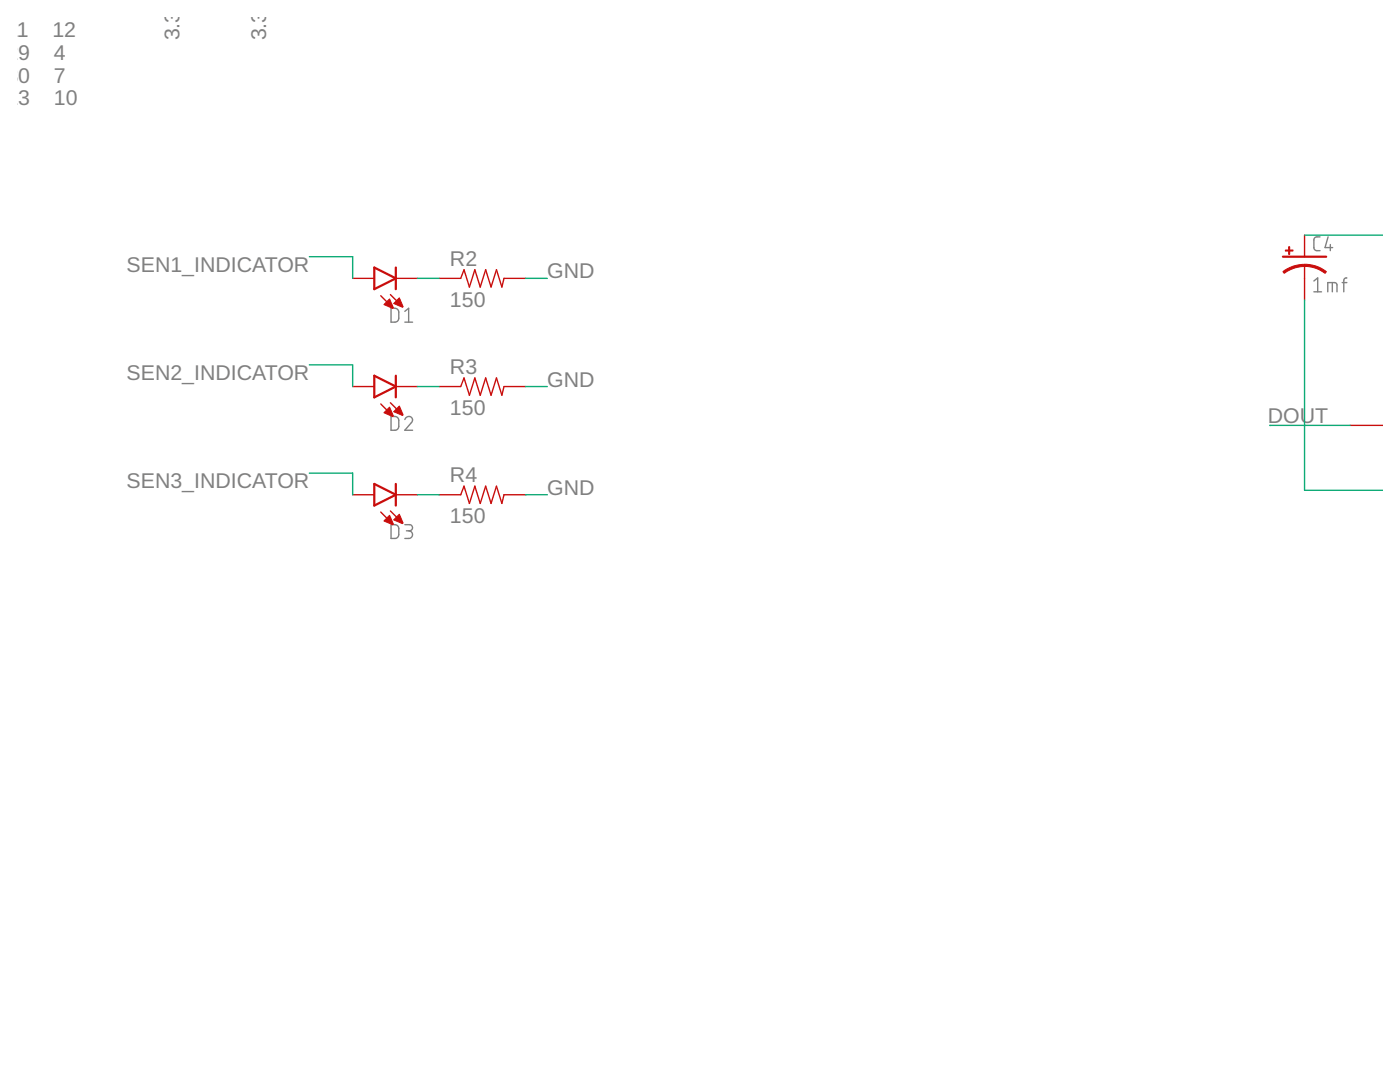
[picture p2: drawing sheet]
<svg xmlns="http://www.w3.org/2000/svg" width="279mm" height="216mm" viewBox="0 0 279 216" stroke-linecap="round" stroke-linejoin="round" font-family="sans-serif">
<g fill="none" stroke="#808080" stroke-width=".28">
<path d="M262.2 56.1l.8-.6v2.7M262.2 58.2h1.5M263.4 47.3l-.9 .1-.3 .5 .1 1.9 .3 .2h.8M265 58.2v-1.8h1.4l.3 .1 .1 .4v1.3M265 47.3l-.6 2.1h1.6M265.5 48.8v1.2M265.9 56.4v1.8M267.9 56.4h.9M268.8 55.5l-.5 .1-.1 .3v2.3M78 61.5l1.1 .1 .3 .2 .2 .5v1.2a.77 .77 0 0 1-.8 .8h-.8zM80.8 64.3h1.5M80.8 62.1l.8-.6v2.8"/>
<path d="M78 83.1h1.1l.4 .5v1.7l-.4 .5-1.1 .1zM80.8 83.7a.76 .76 0 0 1 1.1-.6 .76 .76 0 0 1 .2 1.2l-1.3 1.6h1.5M78 104.7h1.1l.4 .5v1.7l-.4 .5h-1.1zM80.8 104.7h.9a.61 .61 0 0 1 .6 .6 .61 .61 0 0 1-.6 .6h-.6M81.6 105.9a.76 .76 0 0 1 .7 .8 .76 .76 0 0 1-.7 .7h-.8"/>
</g>
<g fill="none" stroke="#c90d0c" stroke-width=".28">
<path d="M70.4 55.5h4.3M76 59l2.4 2.4M77.9 58.8l2.4 2.4M79 55.5h4.3M87.6 55.5h4.3l.7-1.7 1.1 3.5 1.1-3.5 1 3.5 1.1-3.5 1.1 3.5 1.1-3.5 1.1 3.5 .4-1.8h4.3M260.3 46.9v4.3M260.4 53l-.1 6.9M70.4 77.1h4.3M79 77.1h4.3M87.6 77.1h4.3l.7-1.7 1.1 3.5 1.1-3.5 1 3.5 1.1-3.5 1.1 3.5 1.1-3.5 1.1 3.5 .4-1.8h4.3M70.4 98.7h4.3M76 80.6l2.4 2.4"/>
<path d="M77.9 80.4l2.4 2.4M79 98.7h4.3M87.6 98.7h4.3l.7-1.7 1.1 3.5 1.1-3.5 1 3.5 1.1-3.5 1.1 3.5 1.1-3.5 1.1 3.5 .4-1.8h4.3M269.4 84.9h6.6M76 102.2l2.4 2.4M77.9 102l2.4 2.3"/>
</g>
<g fill="#c90d0c" stroke="#c90d0c" stroke-width=".2">
<path d="M256.5 49.9h1.5v.2h-1.5z"/>
<path d="M257.2 49.2h.2v1.6h-.2z"/>
</g>
<path d="M74.7 53.4l4.3 2.1-4.3 2.2zM79 53.4v4.3M256 51.2h8.7M74.7 75l4.3 2.1-4.3 2.2zM79 75v4.3M74.7 96.6l4.3 2.1-4.3 2.2zM79 96.6v4.3" fill="none" stroke="#c90d0c" stroke-width=".44"/>
<g fill="#c90d0c" stroke="#c90d0c" stroke-width=".2">
<path d="M260.3 52.7a6.8 6.8 0 0 1 4.4 1.5l-.2 .3a6.8 6.8 0 0 0-4.2-1.4z" fill-rule="evenodd"/>
<path d="M256 54.2a6.8 6.8 0 0 1 4.3-1.5v.5a6.8 6.8 0 0 0-4 1.3z" fill-rule="evenodd"/>
<path d="M76.6 60.8l1.2-1.2 .7 1.8-.1 .1z" fill-rule="evenodd"/>
<path d="M78.6 60.6l1.1-1.2 .8 1.8-.2 .1z" fill-rule="evenodd"/>
<path d="M76.6 82.4l1.2-1.2 .7 1.8-.1 .1z" fill-rule="evenodd"/>
<path d="M78.6 82.1l1.1-1.1 .8 1.8-.2 .1z" fill-rule="evenodd"/>
<path d="M76.6 104l1.2-1.2 .7 1.8-.1 .1z" fill-rule="evenodd"/>
<path d="M78.6 103.7l1.1-1.1 .8 1.8-.2 .1z" fill-rule="evenodd"/>
</g>
<path d="M61.7 51.2h8.7v4.3M83.3 55.5h4.3M104.9 55.5h4.3M260.3 59.9v37.9h15.7M260.3 46.9h15.7M61.7 72.8h8.7v4.3M83.3 77.1h4.3M104.9 77.1h4.3M61.7 94.4h8.7v4.3M83.3 98.7h4.3M104.9 98.7h4.3M269.4 84.9h-16" fill="none" stroke="#0dab76" stroke-width=".28"/>
<g font-size="4.3" fill="#808080">
<text x="1.3" y="7.4">11</text>
<text x="1.3" y="12">29</text>
<text x="10.5" y="7.4">12</text>
<text x="10.8" y="12">4</text>
<text x="35.8" y="8.1" transform="rotate(-90 35.8 8.1)">3.3V</text>
<text x="53.1" y="8.1" transform="rotate(-90 53.1 8.1)">3.3V</text>
<text x="1.3" y="16.5">30</text>
<text x="10.8" y="16.5">7</text>
<text x="1.3" y="21">13</text>
<text x="10.8" y="21">10</text>
<text x="89.8" y="53">R2</text>
<text x="25.3" y="54.3">SEN1_INDICATOR</text>
<text x="109.2" y="55.6">GND</text>
<text x="89.8" y="61.2">150</text>
<text x="25.3" y="75.8">SEN2_INDICATOR</text>
<text x="89.8" y="74.6">R3</text>
<text x="109.2" y="77.1">GND</text>
<text x="89.8" y="82.8">150</text>
<text x="253" y="84.5">DOUT</text>
<text x="25.3" y="97.4">SEN3_INDICATOR</text>
<text x="89.8" y="96.2">R4</text>
<text x="109.2" y="98.7">GND</text>
<text x="89.8" y="104.3">150</text>
</g>
</svg>
